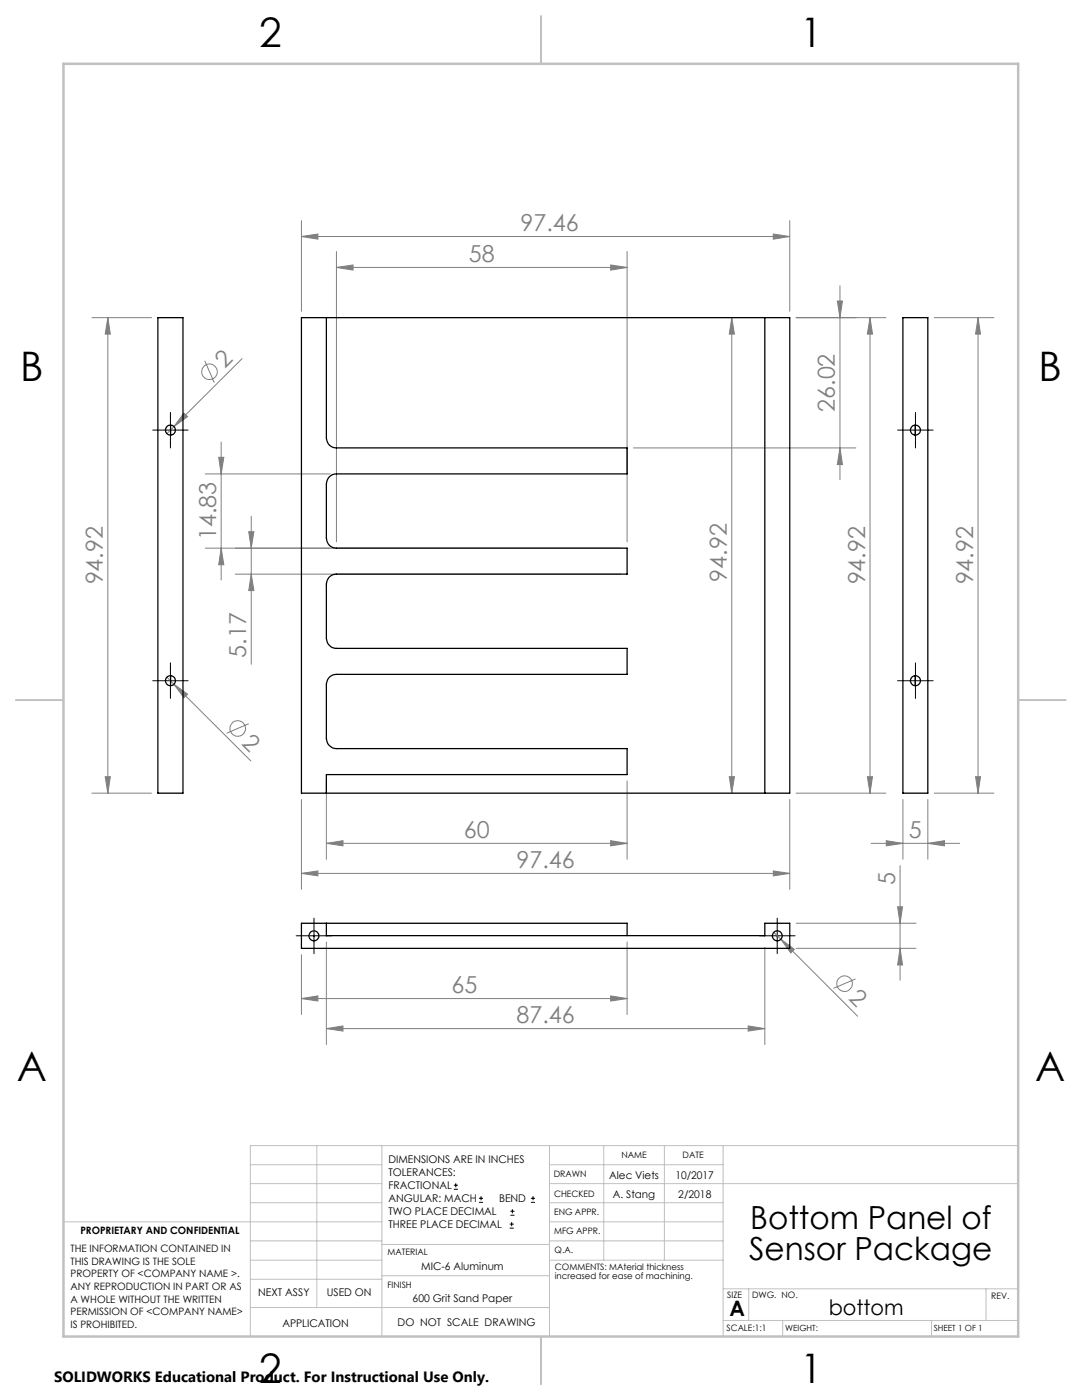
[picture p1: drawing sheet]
<svg xmlns="http://www.w3.org/2000/svg" width="216mm" height="279mm" viewBox="0 0 216 279" stroke-linecap="round" stroke-linejoin="round" font-family="sans-serif">
<g fill="none" stroke="#808080" stroke-width=".2">
<path d="M60.1 47.2l3.3-.5v1zM60.1 44v18.1M60.1 47.2h97.5M67.1 53.4l3.3-.5v1zM67.1 50.2v57.9M67.1 53.4h58M121.8 52.9l3.3 .5-3.3 .5zM125.1 50.2v57.9M154.3 46.7l3.3 .5-3.3 .5zM157.6 44v18.1M167.6 57v38.7M18.3 63.4h11.9"/>
<path d="M21.5 63.4l.5 3.3h-1zM21.5 63.4v94.9M40.9 72l1.9 4.4M48.3 71.6l-15 14.9M146 63.4l.5 3.3h-1zM146 63.4v94.9M158.9 63.4h17.9M167.1 60.1h1l-.5 3.3zM173.6 63.4v94.9M173.6 63.4l.5 3.3h-1zM186.4 63.4h11.9M195.2 63.4v94.9"/>
<path d="M195.2 63.4l.5 3.3h-1zM36.7 82.4l.7 .7-2.7 2zM41 94.6h24.9M43.6 91.3h1.1l-.6 3.3zM44.1 88.2v27.5M126.4 89.4h44.4M167.6 89.4l.5 3.3h-1zM41 109.4h82.9M44.1 109.4l.6 3.3h-1.1zM47 114.6h76.9M49.6 106.1h1.1l-.6 3.3zM50.1 103v29.6"/>
<path d="M50.1 114.6l.6 3.3h-1.1zM33.3 135.1l16.8 16.8M34.7 136.6l2.7 1.9-.7 .7zM18.3 158.3h11.9M21 155h1l-.5 3.3zM49.6 144.4l-4.4 1.9M60.1 159.6v17.9M65.1 155.9v15.6M125.1 155.9v15.6M145.5 155h1l-.5 3.3zM157.6 159.6v17.9M158.9 158.3h17.9"/>
<path d="M173.1 155h1l-.5 3.3zM180.2 159.6v11.9M185.1 159.6v11.9M186.4 158.3h11.9M194.7 155h1l-.5 3.3zM60.1 174.3l3.3-.5v1zM60.1 174.3h97.5M65.1 168.3l3.3-.5v1zM65.1 168.3h60M121.8 167.8l3.3 .5-3.3 .5zM154.3 173.8l3.3 .5-3.3 .5zM173.8 168.3h17.7"/>
<path d="M176.8 167.8l3.4 .5-3.4 .5zM179.6 172.8v22.8M185.1 168.3l3.4-.5v1zM60.1 199.3l3.3-.5v1zM60.1 190.5v12M60.1 199.3h65M65.1 188v20.5M121.8 198.8l3.3 .5-3.3 .5zM125.1 188v14.5M152.6 189.1v19.4M154.4 186.1l1.4 1.4M155.8 187.5l2.7 1.9-.7 .8z"/>
<path d="M155.8 187.5l15.3 15.3M158.9 189.3h23.9M158.9 184.3h23.9M170.7 195.4l-4.4 1.8M179.1 181h1l-.5 3.3zM179.6 189.3l.5 3.3h-1zM65.1 205.3l3.3-.5v1zM65.1 205.3h87.5M149.3 204.8l3.3 .5-3.3 .5z"/>
<circle cx="41.8" cy="74.2" r="1.55"/>
<circle cx="47.4" cy="145.4" r="1.56"/>
<circle cx="168.5" cy="196.3" r="1.55"/>
</g>
<g fill="none" stroke="#000" stroke-width=".2">
<path d="M30.5 85.8h7M34 82.3v7.1M179.1 85.8h7.1M182.7 82.3v7.1M30.5 135.9h7M34 132.3v7.1M179.1 135.9h7.1M182.7 132.3v7.1M59.1 186.8h7.1M62.7 183.2v7.1M151.6 186.8h7M155.1 183.2v7.1"/>
<path d="M90.6 237.3h.8M90.6 236.5h.8M90.9 236.1v.9M95.6 240h.8M95.6 239.1h.8M96 238.7v.8M105.9 240h.9M105.9 239.1h.9M106.4 238.7v.8M101.7 245.1h.8M101.7 244.3h.8M101.8 242.5h.9"/>
<path d="M101.8 241.7h.9M102.1 243.9v.8M102.2 241.3v.8"/>
</g>
<g fill="none" stroke="#c0c0c0" stroke-width=".2">
<path d="M50 232.4h26.2M50 236.2h26.2M63.2 228.6v32.3M76.2 228.6v38.1M109.6 228.6v38.1M109.6 232.4h34.7M109.6 236.2h93.6M120.5 228.6v22.9M132.6 228.6v22.9M144.3 228.6v38.1M203.2 228.6h-153.2v38.1M12.7 243.8h63.5"/>
<path d="M50 251.5h26.2M50 240h26.2M50 247.7h26.2M50 255.3h26.2M76.2 254.6h33.4M76.2 248.4h33.4M109.6 251.5h34.7M109.6 243.8h34.7M109.6 240h34.7M109.6 247.7h34.7M144.3 257.2h58.9M149.4 257.2v6.3"/>
<path d="M196.7 257.2v6.3M50 260.9h59.6M144.3 263.5h58.9M156.2 263.5v3.2M185.9 263.5v3.2"/>
</g>
<path d="M108 3.2v9.5M3.1 139.7h9.6M203.2 139.7h9.5M108 266.7v9.6" fill="none" stroke="#c0c0c0" stroke-width=".25"/>
<path d="M12.7 12.7h190.5v254h-190.5z" fill="none" stroke="#c0c0c0" stroke-width=".5"/>
<g fill="#808080">
<path d="M36.7 82.4l.7 .7-2.7 2z"/>
<path d="M34.7 136.6l2.7 1.9-.7 .7z"/>
<path d="M155.8 187.5l2.7 1.9-.7 .8z"/>
<path d="M121.8 52.9l3.3 .5-3.3 .5zM67.1 53.4l3.3-.5v1zM154.3 173.8l3.3 .5-3.3 .5zM60.1 174.3l3.3-.5v1zM185.1 168.3l3.4-.5v1zM176.8 167.8l3.4 .5-3.4 .5zM149.3 204.8l3.3 .5-3.3 .5zM65.1 205.3l3.3-.5v1z"/>
<path d="M60.1 47.2l3.3-.5v1zM154.3 46.7l3.3 .5-3.3 .5zM65.1 168.3l3.3-.5v1zM121.8 167.8l3.3 .5-3.3 .5z"/>
<path d="M173.1 155h1l-.5 3.3zM173.6 63.4l.5 3.3h-1zM50.1 114.6l.6 3.3h-1.1zM49.6 106.1h1.1l-.6 3.3zM167.6 89.4l.5 3.3h-1zM167.1 60.1h1l-.5 3.3zM194.7 155h1l-.5 3.3zM195.2 63.4l.5 3.3h-1zM179.6 189.3l.5 3.3h-1zM179.1 181h1l-.5 3.3zM21 155h1l-.5 3.3zM21.5 63.4l.5 3.3h-1z"/>
<path d="M146 63.4l.5 3.3h-1zM145.5 155h1l-.5 3.3zM43.6 91.3h1.1l-.6 3.3zM44.1 109.4l.6 3.3h-1.1z"/>
<path d="M60.1 199.3l3.3-.5v1zM121.8 198.8l3.3 .5-3.3 .5z"/>
</g>
<g fill="none" stroke="#000" stroke-width=".25">
<path d="M31.5 63.4h5v94.9h-5zM60.1 63.4h97.5v94.9h-97.5zM65.1 63.4v24a1.99 1.99 0 0 0 2 2h58v5.2h-58a1.99 1.99 0 0 0-2 2v10.8a1.99 1.99 0 0 0 2 2h58v5.2h-58a1.99 1.99 0 0 0-2 2v10.8a2.05 2.05 0 0 0 2 2h58v5.2h-58a1.99 1.99 0 0 0-2 2v10.8a2.05 2.05 0 0 0 2 2h58v5.2h-60v3.7M152.6 63.4v94.9M180.2 63.4h4.9v94.9h-4.9zM34 84.8v2.1M182.6 84.8v2.1M34 134.8v2M182.6 134.8v2M65.1 184.3v2.4h87.5v-2.4h5v5h-97.5v-5h65v2.4"/>
<circle cx="34" cy="85.8" r="1"/>
<circle cx="182.7" cy="85.8" r="1"/>
<circle cx="34" cy="135.9" r="1"/>
<circle cx="182.7" cy="135.9" r="1"/>
<circle cx="62.6" cy="186.8" r=".99"/>
<circle cx="155.1" cy="186.8" r=".99"/>
</g>
<g font-size="8.1">
<text x="51.7" y="9.3">2</text>
<text x="159.7" y="9.3">1</text>
<text x="4" y="76">B</text>
<text x="207.2" y="76">B</text>
<text x="3.3" y="215.7">A</text>
<text x="206.5" y="215.7">A</text>
<text x="51.7" y="276">2</text>
<text x="159.7" y="276">1</text>
</g>
<g font-size="6.3">
<text x="149.7" y="245.4">Bottom Panel of</text>
<text x="149.5" y="251.4">Sensor Package</text>
</g>
<g font-size="4.7" fill="#808080">
<text x="103.9" y="46.2">97.46</text>
<text x="93.6" y="52.4">58</text>
<text x="44.8" y="73.6" transform="rotate(-45 44.8 73.6)">2</text>
<text x="166.6" y="82.2" transform="rotate(-90 166.6 82.2)">26.02</text>
<text x="43.1" y="107.8" transform="rotate(-90 43.1 107.8)">14.83</text>
<text x="20.5" y="116.6" transform="rotate(-90 20.5 116.6)">94.92</text>
<text x="145" y="116.1" transform="rotate(-90 145 116.1)">94.92</text>
<text x="172.6" y="116.6" transform="rotate(-90 172.6 116.6)">94.92</text>
<text x="194.2" y="116.6" transform="rotate(-90 194.2 116.6)">94.92</text>
<text x="49.1" y="131.3" transform="rotate(-90 49.1 131.3)">5.17</text>
<text x="48.1" y="148.4" transform="rotate(45 48.1 148.4)">2</text>
<text x="92.6" y="167.3">60</text>
<text x="181.4" y="167.3">5</text>
<text x="103.1" y="173.3">97.46</text>
<text x="178.6" y="176.6" transform="rotate(-90 178.6 176.6)">5</text>
<text x="90.1" y="198.2">65</text>
<text x="169.1" y="199.3" transform="rotate(45 169.1 199.3)">2</text>
<text x="103.1" y="204.2">87.46</text>
</g>
<g font-size="4.2">
<text x="145.6" y="262.7">A</text>
<text x="165.4" y="262.4">bottom</text>
</g>
<text font-size="3" x="10.8" y="275.7">SOLIDWORKS Educational Product. For Instructional Use Only.</text>
<g font-size="2.1">
<text x="77.5" y="232.2">DIMENSIONS ARE IN INCHES</text>
<text x="77.5" y="234.7">TOLERANCES:</text>
<text x="77.5" y="237.3">FRACTIONAL</text>
<text x="77.5" y="239.9">ANGULAR: MACH</text>
<text x="99.6" y="239.9">BEND</text>
<text x="121.5" y="235.2">Alec Viets</text>
<text x="122.3" y="239">A. Stang</text>
<text x="134.8" y="235.2">10/2017</text>
<text x="135.3" y="239">2/2018</text>
<text x="77.5" y="242.5">TWO PLACE DECIMAL</text>
<text x="77.5" y="245.1">THREE PLACE DECIMAL</text>
<text x="84.1" y="253.4">MIC-6 Aluminum</text>
<text x="51.5" y="258.7">NEXT ASSY</text>
<text x="65.2" y="258.6">USED ON</text>
<text x="82.3" y="259.8">600 Grit Sand Paper</text>
<text x="56.3" y="264.8">APPLICATION</text>
<text x="79.3" y="264.6">DO NOT SCALE DRAWING</text>
</g>
<g font-size="2">
<text x="14.1" y="249.9">THE INFORMATION CONTAINED IN</text>
<text x="16" y="246.3">PROPRIETARY AND CONFIDENTIAL</text>
<text x="14.1" y="252.4">THIS DRAWING IS THE SOLE</text>
<text x="14.1" y="254.9">PROPERTY OF &lt;COMPANY NAME &gt;.</text>
<text x="14.1" y="257.4">ANY REPRODUCTION IN PART OR AS</text>
<text x="14.1" y="260">A WHOLE WITHOUT THE WRITTEN</text>
<text x="14.1" y="262.5">PERMISSION OF &lt;COMPANY NAME&gt;</text>
<text x="14.1" y="265">IS PROHIBITED.</text>
</g>
<g font-size="1.8">
<text x="124" y="231.1">NAME</text>
<text x="136.2" y="231.1">DATE</text>
<text x="110.5" y="234.8">DRAWN</text>
<text x="110.5" y="238.9">CHECKED</text>
<text x="110.6" y="242.5">ENG APPR.</text>
<text x="77.3" y="250.5">MATERIAL</text>
<text x="110.6" y="246.3">MFG APPR.</text>
<text x="110.7" y="250">Q.A.</text>
<text x="77.3" y="257">FINISH</text>
<text x="110.7" y="253.5">COMMENTS: MAterial thickness</text>
<text x="110.7" y="255.3">increased for ease of machining.</text>
<text x="145.1" y="259">SIZE</text>
<text x="150.1" y="259.1">DWG. NO.</text>
<text x="197.8" y="259.2">REV.</text>
<text x="145" y="265.7">SCALE:1:1</text>
</g>
<g font-size="1.7">
<text x="156.7" y="265.7">WEIGHT:</text>
<text x="186.3" y="265.7">SHEET 1 OF 1</text>
</g>
</svg>
